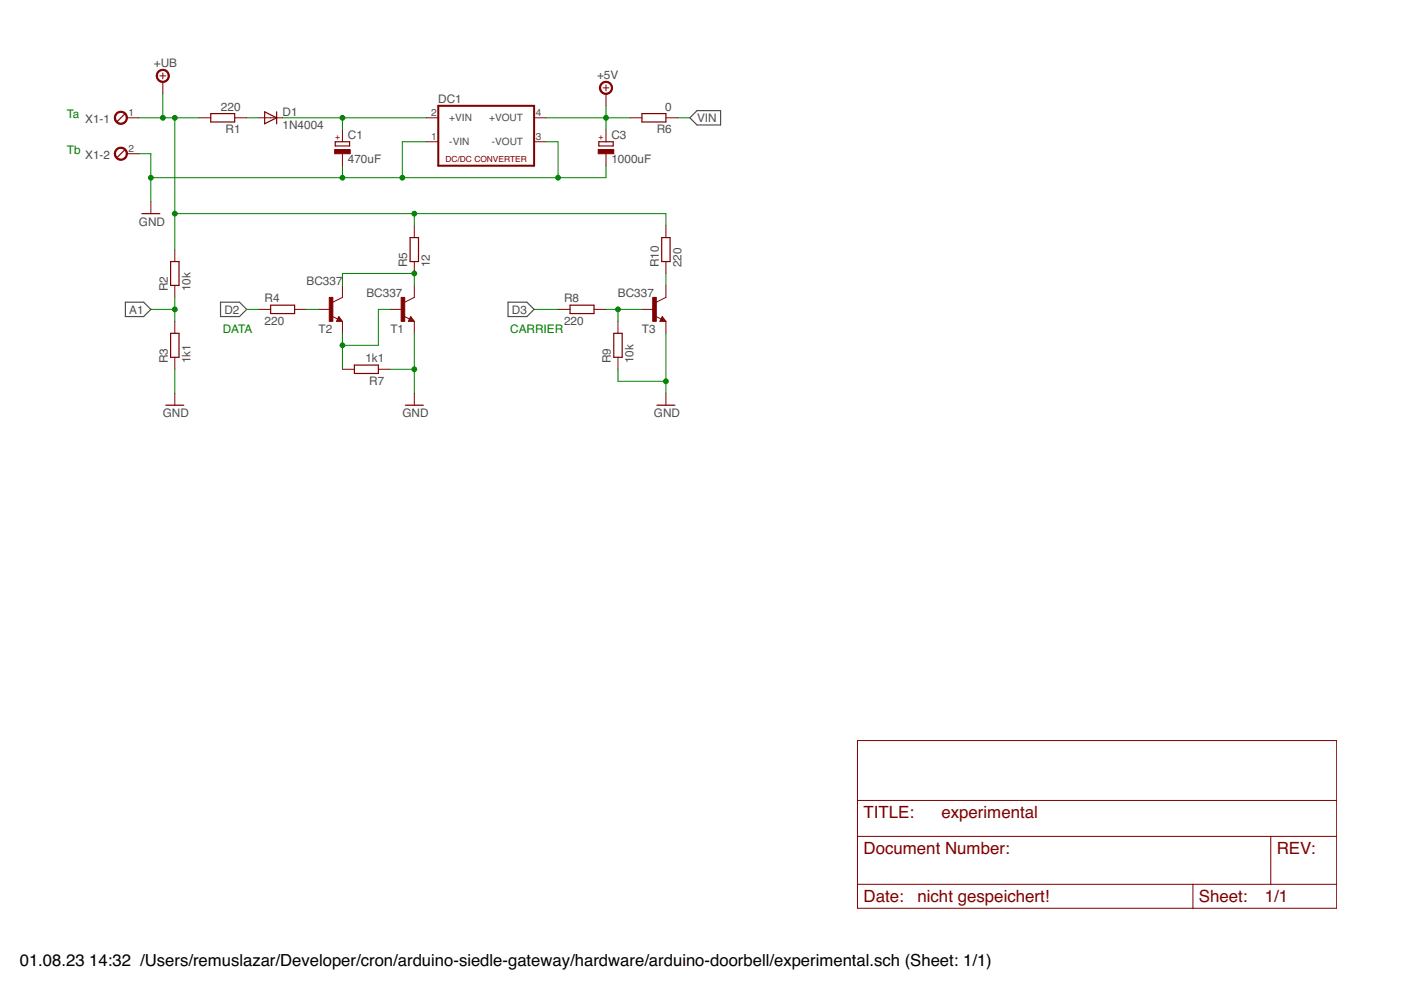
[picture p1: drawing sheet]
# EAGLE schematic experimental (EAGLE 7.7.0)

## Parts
C1  470uF  CPOL-EUE10-20  [EB20D]
C3  1000uF  CPOL-EUE10-20  [EB20D]
D1  1N4004  [DO41-10]
DC1  NME  [NME]
R1  220  R-EU_0204/7  [0204/7]
R2  10k  R-EU_0204/7  [0204/7]
R3  1k1  R-EU_0204/7  [0204/7]
R4  220  R-EU_0204/7  [0204/7]
R5  12  R-EU_0204/7  [0204/7]
R6  0  R-EU_0204/7  [0204/7]
R7  1k1  R-EU_0204/7  [0204/7]
R8  220  R-EU_0204/7  [0204/7]
R9  10k  R-EU_0204/7  [0204/7]
R10  220  R-EU_0204/7  [0204/7]
T1  BC337  [TO92]
T2  BC337  [TO92]
T3  BC337  [TO92]
X1  MPT2  [2POL254]

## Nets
+5V: C3.+ DC1.4(+VOUT) R6.2
+UB: R1.2 R2.2 R5.2 R10.2 X1.1
A1: R2.1 R3.2
D2: R4.1
D3: R8.1
GND: C1.- C3.- DC1.1(-VIN) DC1.3(-VOUT) R3.1 R7.1 R9.1 T1.1(E) T3.1(E) X1.2
N$1: C1.+ D1.C DC1.2(+VIN)
N$2: D1.A R1.1
N$3: R4.2 T2.2(B)
N$4: R5.1 T1.3(C) T2.3(C)
N$5: R7.2 T1.2(B) T2.1(E)
N$6: R8.2 R9.2 T3.2(B)
N$7: R10.1 T3.3(C)
VIN: R6.1

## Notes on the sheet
- Ta
- Tb
- DATA | CARRIER
